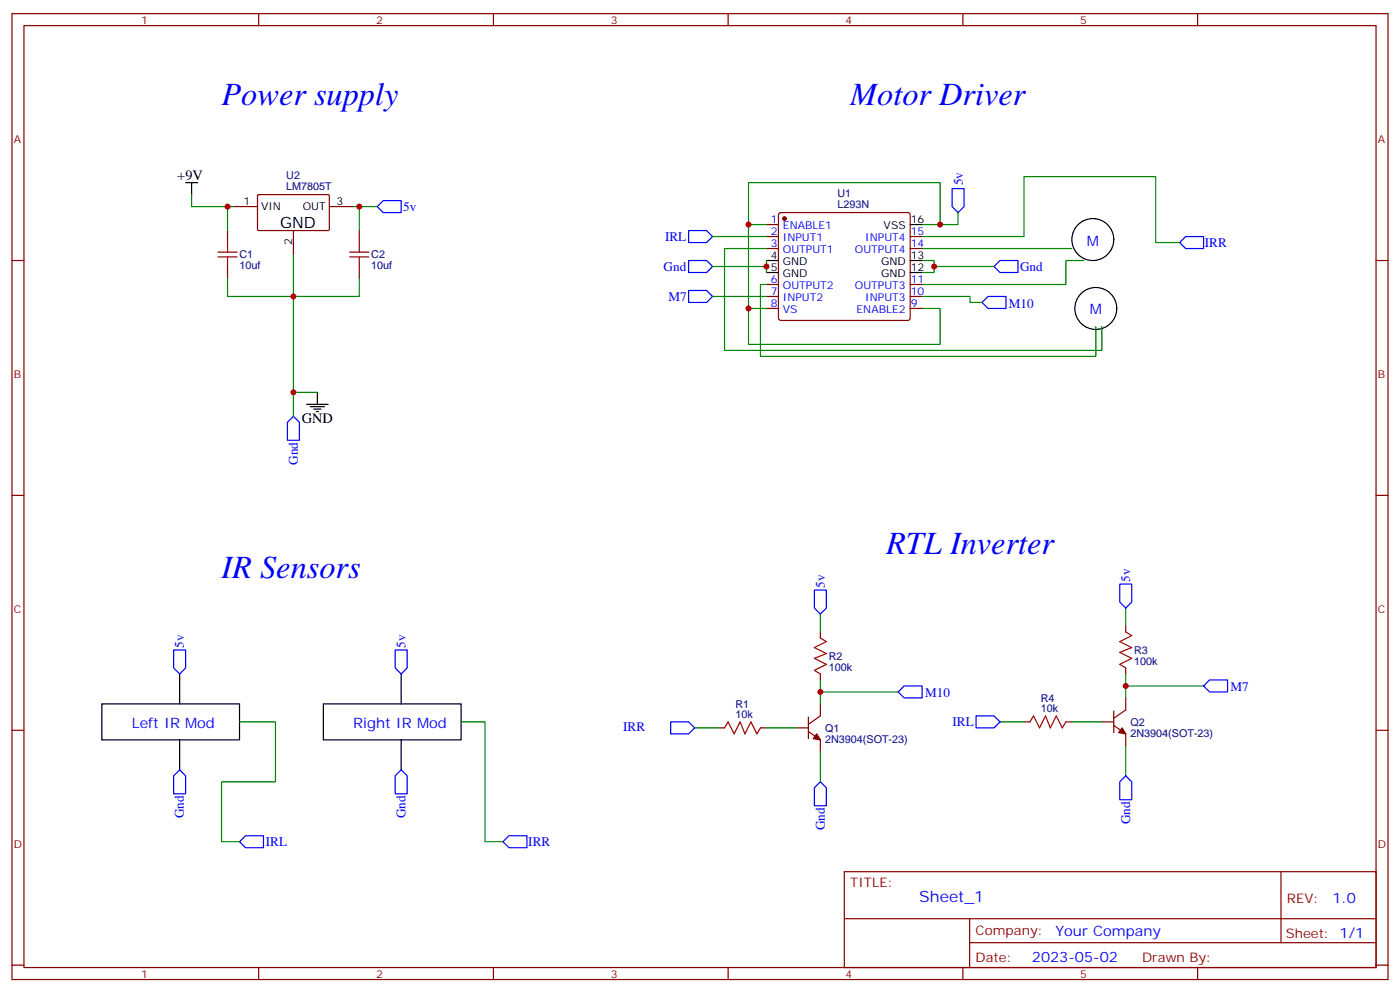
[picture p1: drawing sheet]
<svg xmlns="http://www.w3.org/2000/svg" width="412mm" height="292mm" viewBox="0 0 412 292" stroke-linecap="round" stroke-linejoin="round" font-family="sans-serif">
<g fill="none" stroke="#870000" stroke-width=".35">
<path d="M3.5 4h405.4v284.4h-405.4zM7.1 7.5h398.2v277.3h-398.2zM76.2 4v3.5M145.3 4v3.5M214.5 4v3.5M283.6 4v3.5M352.8 4v3.5M75.9 57.5l.3-.2h20.6l.2 .3v10.1l-.3 .2-20.7-.1-.2-.3zM3.5 76.7h3.6M67 67.9v3.5M67 78.5v3.5M68.8 60.8h7"/>
<path d="M86.4 67.9v7M97 60.8h7.1M105.8 67.9v3.5M105.8 78.5v3.5M225.8 66.1h3.5M225.8 69.6h3.5M225.8 73.2h3.5M229.5 62.8l.5-.2h37.4l.5 .2 .2 .5v30.3l-.2 .5-.5 .2h-37.4l-.5-.2-.2-.5v-30.3zM268.1 69.6h3.5M268.1 73.2h3.5M405.3 76.7h3.6M225.8 83.7h3.5"/>
<path d="M225.8 87.3h3.5M225.8 90.8h3.5M268.1 83.7h3.5M268.1 87.3h3.5M268.1 90.8h3.5M3.5 145.8h3.6M405.3 145.8h3.6M241.7 186.1v1.7M241.7 198.4v1.8M331.6 184.3v1.8M331.6 196.6v1.8M3.5 215h3.6"/>
<path d="M211.7 214.3h1.7M224 214.3h1.8M234.6 214.3h3.5M238.1 215.3l3.6 2.5v3.5M238.1 211.1v6.4M241.7 207.2v3.5l-3.6 2.5M301.6 212.5h1.8M314 212.5h1.7M324.6 212.5h3.5M328.1 213.6l3.5 2.4v3.6M328.1 209.3v6.4M331.6 205.5v3.5l-3.5 2.5"/>
<path d="M405.3 215h3.6M248.7 256.6h156.6v28.2h-156.6zM377.3 256.6v20.9M248.7 270.5h156.5M285.6 277.5h119.6M285.6 270.5v14.1M3.5 284.1h3.6M76.2 284.8v3.6M145.3 284.8v3.6M214.5 284.8v3.6M283.6 284.8v3.6M352.8 284.8v3.6"/>
<path d="M405.3 284.1h3.6"/>
</g>
<g fill="#870000" stroke="#870000" stroke-width=".35">
<path d="M240.6 216l1.1 1.8-2.2-.3z"/>
<path d="M330.6 214.3l1 1.7-2.1-.3z"/>
<circle cx="231.1" cy="64.3" r=".53"/>
</g>
<g fill="none" stroke="#000" stroke-width=".35">
<path d="M54.7 53.8h3.5M56.4 53.8v3.5M225.8 76.7h3.5M268.1 76.7h3.5M268.1 66.1h3.5M225.8 80.2h3.5M268.1 80.2h3.5M90.3 119h6.4M91.4 119.7h4.2M93.5 115.5v3.5M92.4 120.4h2.1M93.1 121.1h.7"/>
<path d="M52.9 198.4v8.8M118.2 198.4v8.8M30 207.2h40.6v10.6h-40.6zM52.9 217.8v8.8M95.2 207.2h40.6v10.6h-40.6zM118.2 217.8v8.8"/>
<circle cx="321.9" cy="70.5" r="6.2"/>
<circle cx="322.8" cy="90.8" r="6.2"/>
</g>
<g fill="none" stroke="#00f" stroke-width=".35">
<path d="M280.5 55.5h3.5v5.3l-1.8 1.8-1.7-1.8zM111.1 60.8l1.8-1.7h5.3v3.5h-5.3zM202.8 76.7h5.3l1.8 1.8-1.8 1.7h-5.3zM202.8 67.9h5.3l1.8 1.7-1.8 1.8h-5.3zM294.6 76.7h5.3v3.5h-5.3l-1.8-1.7zM349.2 69.6h5.3v3.6h-5.3l-1.7-1.8zM202.8 85.5h5.3l1.8 1.8-1.8 1.7h-5.3zM291 87.3h5.3v3.5h-5.3l-1.7-1.8zM86.4 122.6l1.8 1.7v5.3h-3.5v-5.3zM239.9 173.7h3.5v5.3l-1.7 1.8-1.8-1.8zM329.8 171.9h3.6v5.3l-1.8 1.8-1.8-1.8zM51.2 191.3h3.5v5.3l-1.8 1.8-1.7-1.8z"/>
<path d="M116.4 191.3h3.5v5.3l-1.7 1.8-1.8-1.8zM197.6 212.5h5.2l1.8 1.8-1.8 1.7h-5.2zM266.3 201.9h5.3v3.6h-5.3l-1.7-1.8zM287.5 210.7h5.3l1.8 1.8-1.8 1.8h-5.3zM354.5 201.9l1.8-1.7h5.3v3.5h-5.3zM52.9 226.6l1.8 1.8v5.3h-3.5v-5.3zM118.2 226.6l1.7 1.8v5.3h-3.5v-5.3zM241.7 230.2l1.7 1.7v5.3h-3.5v-5.3zM331.6 228.4l1.8 1.8v5.2h-3.6v-5.2zM70.6 247.8l1.7-1.8h5.3v3.6h-5.3zM148.2 247.8l1.7-1.8h5.3v3.6h-5.3z"/>
</g>
<g fill="none" stroke="#008700" stroke-width=".35">
<path d="M56.4 57.3v3.5h12.4M67 60.8v7.1M86.4 74.9v47.7M104.1 60.8h7M105.8 60.8v7.1M209.9 78.5h15.9M209.9 69.6h15.9M220.5 66.1v24.7M225.8 66.1h-5.3v-12.3h56.4v12.3M225.8 73.2h-12.4v30h111.2v-7.1M225.8 76.7v3.5M271.6 76.7h3.6v3.5h-3.6"/>
<path d="M271.6 69.6h30v-17.6h38.8v19.4h7.1M271.6 73.2h44.1M275.2 78.5h17.6M282.2 62.6v3.5h-10.6M319.3 76.7h-5.3v7h-42.4M67 82v5.3h38.8v-5.3M209.9 87.3h15.9M225.8 90.8h-5.3v10.6h56.4v-10.6h-5.3M225.8 83.7h-1.8v21.2h98.8v-8.8M271.6 87.3h14.2v1.7h3.5M86.4 115.5h7.1M331.6 179v5.3"/>
<path d="M241.7 180.8v5.3M331.6 198.4v7.1M70.6 212.5h10.5v17.7h-15.8v17.6h5.3M135.8 212.5h7.1v35.3h5.3M204.6 214.3h7.1M225.8 214.3h8.8M241.7 200.2v7M241.7 203.7h22.9M294.6 212.5h7M315.7 212.5h8.9M331.6 201.9h22.9M331.6 219.6v8.8"/>
<path d="M241.7 221.3v8.9"/>
</g>
<path d="M64.2 74.2h5.6M64.2 75.6h5.6M67 71.4v2.8M67 75.6v2.9M103 74.2h5.7M103 75.6h5.7M105.8 71.4v2.8M105.8 75.6v2.9M241.7 187.8l1.7 1.1-3.5 1.7 3.5 1.8-3.5 1.4 3.5 1.8-3.5 1.7 1.8 1.1M331.6 186.1l1.8 1-3.6 1.8 3.6 1.7-3.6 1.5 3.6 1.7-3.6 1.8 1.8 1M213.4 214.3l1.1-1.8 1.8 3.5 1.7-3.5 1.4 3.5 1.8-3.5 1.8 3.5 1-1.7M303.4 212.5l1-1.8 1.8 3.6 1.8-3.6 1.4 3.6 1.7-3.6 1.8 3.6 1.1-1.8" fill="none" stroke="#a10000" stroke-width=".35"/>
<g fill="#c00">
<circle cx="275.2" cy="78.5" r=".88"/>
<circle cx="225.8" cy="78.5" r=".88"/>
<circle cx="276.9" cy="66.1" r=".88"/>
<circle cx="220.5" cy="66.1" r=".88"/>
<circle cx="220.5" cy="90.8" r=".88"/>
<circle cx="86.4" cy="115.5" r=".88"/>
<circle cx="67" cy="60.8" r=".88"/>
<circle cx="105.8" cy="60.8" r=".88"/>
<circle cx="86.4" cy="87.3" r=".88"/>
<circle cx="241.7" cy="203.7" r=".88"/>
<circle cx="331.6" cy="201.9" r=".88"/>
</g>
<g font-size="9.5" fill="#00f">
<text x="65.3" y="30.8">Power supply</text>
<text x="250.5" y="30.8">Motor Driver</text>
<text x="261.1" y="163.1">RTL Inverter</text>
<text x="65.3" y="170.2">IR Sensors</text>
</g>
<text font-size="4.6" x="82.5" y="67.2">GND</text>
<text font-size="4.6" fill="#00f" x="270.8" y="265.6">Sheet_1</text>
<g font-size="4.2">
<text x="52.2" y="53.1">+9V</text>
<text x="88.9" y="124.7">GND</text>
</g>
<g font-size="4.2" fill="#00f">
<text x="320.1" y="72.3">M</text>
<text x="321" y="92.6">M</text>
<text x="38.8" y="214.3">Left IR Mod</text>
<text x="104.1" y="214.3">Right IR Mod</text>
<text x="392.5" y="265.9">1.0</text>
<text x="310.9" y="275.4">Your Company</text>
<text x="304" y="283.2">2023-05-02</text>
</g>
<g font-size="3.9" fill="#00f">
<text x="283.6" y="54.5" transform="rotate(-90 283.6 54.5)">5v</text>
<text x="118.8" y="62.1">5v</text>
<text x="195.9" y="70.9">IRL</text>
<text x="354.9" y="72.7">IRR</text>
<text x="195.5" y="79.7">Gnd</text>
<text x="300.5" y="79.7">Gnd</text>
<text x="196.9" y="88.5">M7</text>
<text x="297.2" y="90.6">M10</text>
<text x="87.7" y="136.8" transform="rotate(-90 87.7 136.8)">Gnd</text>
<text x="242.9" y="173.1" transform="rotate(-90 242.9 173.1)">5v</text>
<text x="332.9" y="171.3" transform="rotate(-90 332.9 171.3)">5v</text>
<text x="54.2" y="190.7" transform="rotate(-90 54.2 190.7)">5v</text>
<text x="119.5" y="190.7" transform="rotate(-90 119.5 190.7)">5v</text>
<text x="362.5" y="203.5">M7</text>
<text x="272.5" y="205.2">M10</text>
<text x="183.6" y="215.2">IRR</text>
<text x="280.6" y="213.8">IRL</text>
<text x="54.2" y="240.9" transform="rotate(-90 54.2 240.9)">Gnd</text>
<text x="119.5" y="240.9" transform="rotate(-90 119.5 240.9)">Gnd</text>
<text x="242.9" y="244.4" transform="rotate(-90 242.9 244.4)">Gnd</text>
<text x="332.9" y="242.6" transform="rotate(-90 332.9 242.6)">Gnd</text>
<text x="78.3" y="249.1">IRL</text>
<text x="155.6" y="249.1">IRR</text>
</g>
<g font-size="3.9" fill="#800">
<text x="250.5" y="261.2">TITLE:</text>
<text x="379.1" y="265.9">REV:</text>
<text x="287.4" y="275.4">Company:</text>
<text x="378.7" y="276">Sheet: 1/1</text>
<text x="287.4" y="283.1">Date:</text>
<text x="336.4" y="283.2">Drawn By:</text>
</g>
<g font-size="3.2" fill="#800">
<text x="41.6" y="7">1</text>
<text x="110.8" y="7">2</text>
<text x="179.9" y="7">3</text>
<text x="249.1" y="7">4</text>
<text x="318.2" y="7">5</text>
<text x="4.1" y="42.1">A</text>
<text x="405.9" y="42.1">A</text>
<text x="4.1" y="111.3">B</text>
<text x="405.9" y="111.3">B</text>
<text x="4.1" y="180.4">C</text>
<text x="405.9" y="180.4">C</text>
<text x="4.1" y="249.6">D</text>
<text x="405.9" y="249.6">D</text>
<text x="41.6" y="287.8">1</text>
<text x="110.8" y="287.8">2</text>
<text x="179.9" y="287.8">3</text>
<text x="249.1" y="287.8">4</text>
<text x="318.2" y="287.8">5</text>
</g>
<g font-size="3.2" fill="#000080">
<text x="84.3" y="52.8">U2</text>
<text x="84.3" y="55.9">LM7805T</text>
<text x="246.7" y="58">U1</text>
<text x="246.7" y="61.2">L293N</text>
<text x="70.6" y="76.1">C1</text>
<text x="109.4" y="76.1">C2</text>
<text x="70.6" y="79.3">10uf</text>
<text x="109.4" y="79.3">10uf</text>
<text x="244.1" y="197.5">100k</text>
<text x="244.1" y="194.3">R2</text>
<text x="334.1" y="195.7">100k</text>
<text x="334.1" y="192.6">R3</text>
<text x="216.6" y="208.3">R1</text>
<text x="306.6" y="209.7">10k</text>
<text x="306.6" y="206.5">R4</text>
<text x="216.6" y="211.5">10k</text>
<text x="243.1" y="215.5">Q1</text>
<text x="333" y="213.7">Q2</text>
<text x="243.1" y="218.7">2N3904(SOT-23)</text>
<text x="333" y="216.9">2N3904(SOT-23)</text>
</g>
<g font-size="3.2">
<text x="71.7" y="60.5">1</text>
<text x="76.9" y="61.9">VIN</text>
<text x="89.2" y="61.9">OUT</text>
<text x="99.1" y="60.5">3</text>
<text x="268.3" y="65.8">16</text>
<text x="260.3" y="67.5">VSS</text>
<text x="86.1" y="72" transform="rotate(-90 86.1 72)">2</text>
<text x="227.1" y="76.3">4</text>
<text x="268.3" y="76.3">13</text>
<text x="227.1" y="79.9">5</text>
<text x="230.6" y="78.1">GND</text>
<text x="230.6" y="81.6">GND</text>
<text x="259.5" y="81.6">GND</text>
<text x="259.5" y="78.1">GND</text>
<text x="268.3" y="79.9">12</text>
</g>
<g font-size="3.2" fill="#00f">
<text x="227.1" y="65.8">1</text>
<text x="227.1" y="69.3">2</text>
<text x="230.6" y="67.5">ENABLE1</text>
<text x="230.6" y="71">INPUT1</text>
<text x="254.9" y="71">INPUT4</text>
<text x="268.3" y="69.3">15</text>
<text x="227.1" y="72.8">3</text>
<text x="230.6" y="74.6">OUTPUT1</text>
<text x="251.8" y="74.6">OUTPUT4</text>
<text x="268.3" y="72.8">14</text>
<text x="227.1" y="83.4">6</text>
<text x="268.3" y="83.4">11</text>
<text x="227.1" y="86.9">7</text>
<text x="230.6" y="85.2">OUTPUT2</text>
<text x="230.6" y="88.7">INPUT2</text>
<text x="251.8" y="85.2">OUTPUT3</text>
<text x="254.9" y="88.7">INPUT3</text>
<text x="268.3" y="86.9">10</text>
<text x="227.1" y="90.5">8</text>
<text x="230.6" y="92.2">VS</text>
<text x="252.3" y="92.2">ENABLE2</text>
<text x="268.3" y="90.5">9</text>
</g>
</svg>
